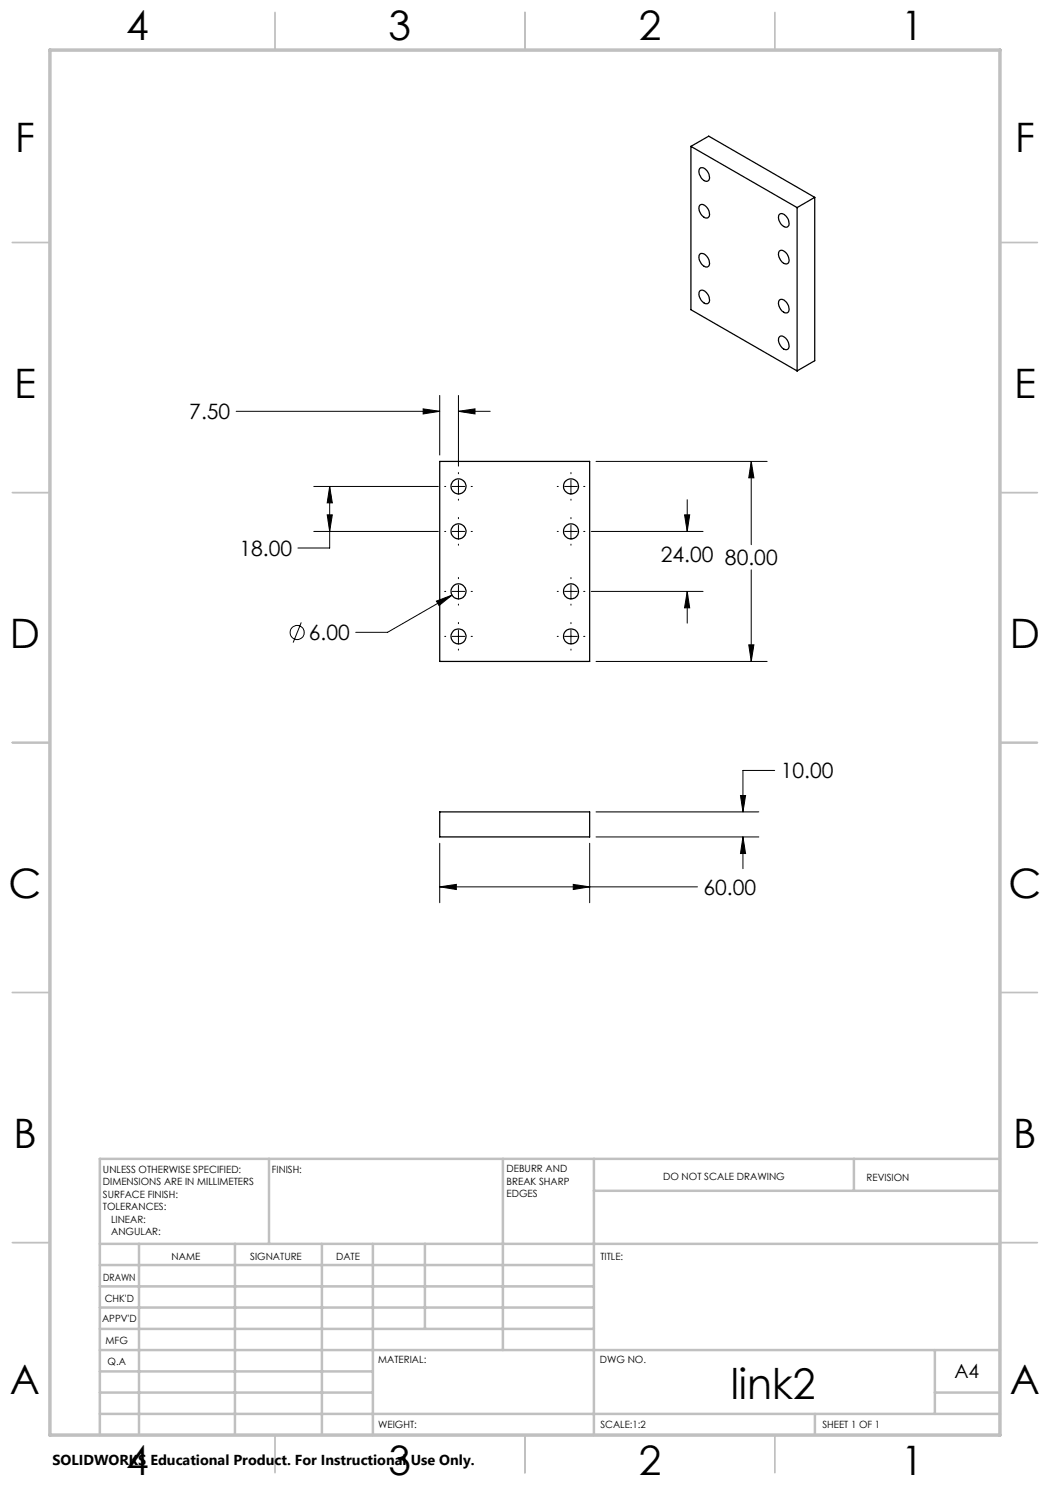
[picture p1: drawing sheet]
<svg xmlns="http://www.w3.org/2000/svg" width="210mm" height="297mm" viewBox="0 0 210 297" stroke-linecap="round" stroke-linejoin="round" font-family="sans-serif">
<g fill="none" stroke="#000" stroke-width=".2">
<path d="M87.9 79.1v11.9M91.7 79.1v14.1M47.2 82.3h40.7M62.8 97.3h24.9M65.9 97.3l.6 3.3h-1.1zM65.9 97.3v12.3h-6.3M84.6 81.8l3.3 .5-3.3 .5zM88.9 97.3h.2M90.4 97.3h2.6M91.7 94.5v.3M91.7 96v2.6M91.7 99.8v.2"/>
<path d="M91.7 82.3l3.3-.5v1zM91.7 82.3h6.3M94.2 97.3h.3M111.4 97.3h.3M112.9 97.3h2.6M114.2 94.5v.3M114.2 96v2.6M114.2 99.8v.2M116.7 97.3h.3M119.2 92.3h34.2M137.4 99.9v6.4M150.2 92.3v16.6"/>
<path d="M150.2 92.3l.6 3.3h-1zM62.8 106.3h24.9M65.4 103h1.1l-.6 3.3zM88.9 106.3h.2M88.9 118.3h.2M90.4 106.3h2.6M90.4 118.3h2.6M90.4 119l-12.9 7.5h-6.3M91.7 103.5v.2M91.7 105v2.6M91.7 108.8v.2M91.7 115.5v.2"/>
<path d="M91.7 117v2.6M94.2 106.3h.3M94.2 118.3h.3M111.4 106.3h.3M111.4 118.3h.3M112.9 106.3h2.6M112.9 118.3h2.6M114.2 103.5v.2M114.2 105v2.6M114.2 108.8v.2M114.2 115.5v.2M114.2 117v2.6"/>
<path d="M116.7 106.3h.3M116.7 118.3h.3M118.3 106.3h22.3M118.3 118.3h22.3M136.9 103h1l-.5 3.3zM137.4 118.3l.5 3.3h-1zM137.4 118.3v6.3M150.2 114v18.3M60.3 124.5l-1.7 4M87.3 120.2l3.1-1.2-2.6 2.1zM88.9 127.3h.2M90.4 127.3h2.6"/>
<path d="M91.7 120.8v.2M91.7 124.5v.2M91.7 126v2.5M91.7 129.8v.2M94.2 127.3h.3M111.4 127.3h.3M112.9 127.3h2.6M114.2 120.8v.2M114.2 124.5v.2M114.2 126v2.5M114.2 129.8v.2M116.7 127.3h.3"/>
<path d="M119.2 132.3h34.2M149.8 129h1l-.6 3.3zM148.1 159.1h1l-.5 3.3zM154.9 154.1h-6.3v8.3M87.9 177.4l3.4-.5v1zM87.9 168.7v11.8M87.9 177.4h51.6M114.7 176.9l3.2 .5-3.2 .5zM117.9 168.7v11.8M119.2 162.4h32.6M119.2 167.4h32.6M148.6 167.4l.5 3.3h-1z"/>
<path d="M148.6 167.4v6.3"/>
<circle cx="59.4" cy="126.5" r="1.41"/>
</g>
<g fill="none" stroke="#c0c0c0" stroke-width=".35">
<path d="M55 2.5v7.5M105 2.5v7.5M155 2.5v7.5M2.5 48.5h7.5M200 48.5h7.5M2.5 98.5h7.5M200 98.5h7.5M2.5 148.5h7.5M200 148.5h7.5M2.5 198.5h7.5M200 198.5h7.5M2.5 248.5h7.5"/>
<path d="M200 248.5h7.5M55 287v7.5M105 287v7.5M155 287v7.5"/>
</g>
<g fill="none" stroke="#c0c0c0" stroke-width=".5">
<path d="M53.8 231.8v17M100.6 231.8v38.2M118.8 231.8v55.2M118.8 238.2h81.2M170.8 231.8v6.4M200 231.8h-180v55.2M20 248.8h180M20 257.3h98.8M20 253h98.8M27.8 248.8v38.2M47 248.8v38.2M64.4 248.8v38.2"/>
<path d="M74.6 248.8v38.2M85 248.8v17M20 265.8h98.8M20 261.5h98.8M20 278.5h54.6M20 274.3h54.6M20 270h180M187 278.5h13M187 270v12.8M20 282.8h180M163 282.8v4.2"/>
</g>
<path d="M10 10h190v277h-190z" fill="none" stroke="#c0c0c0" stroke-width=".7"/>
<path d="M65.9 97.3l.6 3.3h-1.1zM65.4 103h1.1l-.6 3.3zM87.3 120.2l.5 .9 2.6-2.1zM137.4 118.3l.5 3.3h-1zM136.9 103h1l-.5 3.3zM91.7 82.3l3.3-.5v1zM84.6 81.8l3.3 .5-3.3 .5zM149.8 129h1l-.6 3.3zM150.2 92.3l.6 3.3h-1zM87.9 177.4l3.4-.5v1zM114.7 176.9l3.2 .5-3.2 .5zM148.1 159.1h1l-.5 3.3zM148.6 167.4l.5 3.3h-1z" fill="#000"/>
<g fill="none" stroke="#000" stroke-width=".25">
<path d="M138.2 29.3l21.2 12.2M138.2 29.3v32.6l21.2 12.3M138.2 29.3l3.5-2.1 21.2 12.3M139.9 33.7a.95 .95 0 0 1 1.5 .4 1.44 1.44 0 0 1 .1 2.2 1.95 1.95 0 0 1-1.6-2.6zM162.9 39.5v32.6l-3.5 2.1M162.9 39.5l-3.5 2M139.9 58.2a1.23 1.23 0 0 1 1.7 .8 1.16 1.16 0 0 1-.1 1.7 1.91 1.91 0 0 1-1.6-2.5zM139.9 50.9a1.08 1.08 0 0 1 1.6 .6l.1 .2a1.16 1.16 0 0 1-.1 1.7 1.95 1.95 0 0 1-1.6-2.5zM139.9 41.1a1.23 1.23 0 0 1 1.7 .8 1.16 1.16 0 0 1-.1 1.7 1.91 1.91 0 0 1-1.6-2.5zM155.9 50.2a1.22 1.22 0 0 1 1.7 .9 1.11 1.11 0 0 1-.2 1.7 1.91 1.91 0 0 1-1.5-2.6zM155.9 42.9a1.23 1.23 0 0 1 1.7 .8 1.16 1.16 0 0 1-.2 1.7 1.91 1.91 0 0 1-1.5-2.5zM159.4 41.5v32.7"/>
<path d="M155.9 67.4a1.17 1.17 0 0 1 1.7 .8 1.11 1.11 0 0 1-.2 1.7 1.9 1.9 0 0 1-1.5-2.5zM155.9 60a1.22 1.22 0 0 1 1.7 .9 1.13 1.13 0 0 1-.2 1.7 1.91 1.91 0 0 1-1.5-2.6zM87.9 92.3h30v40h-30zM87.9 162.4h30v5h-30z"/>
<circle cx="91.7" cy="97.3" r="1.5"/>
<circle cx="114.2" cy="97.3" r="1.51"/>
<circle cx="91.7" cy="118.3" r="1.49"/>
<circle cx="91.7" cy="106.3" r="1.49"/>
<circle cx="114.2" cy="118.3" r="1.5"/>
<circle cx="114.2" cy="106.3" r="1.5"/>
<circle cx="91.7" cy="127.3" r="1.49"/>
<circle cx="114.2" cy="127.3" r="1.5"/>
</g>
<text font-size="8.5" x="146.1" y="279.7">link2</text>
<g font-size="8.1">
<text x="25.2" y="8">4</text>
<text x="77.7" y="8">3</text>
<text x="127.7" y="8">2</text>
<text x="180.2" y="8">1</text>
<text x="3" y="30.4">F</text>
<text x="203" y="30.4">F</text>
<text x="2.8" y="79.6">E</text>
<text x="202.8" y="79.6">E</text>
<text x="2" y="129.6">D</text>
<text x="202" y="129.6">D</text>
<text x="1.7" y="179.6">C</text>
<text x="201.7" y="179.6">C</text>
<text x="2.7" y="229.6">B</text>
<text x="202.7" y="229.6">B</text>
<text x="2" y="278.9">A</text>
<text x="202" y="278.9">A</text>
<text x="25.2" y="295">4</text>
<text x="77.7" y="295">3</text>
<text x="127.7" y="295">2</text>
<text x="180.2" y="295">1</text>
</g>
<g font-size="4.2">
<text x="37.9" y="83.9">7.50</text>
<text x="47.9" y="111.2">18.00</text>
<text x="132.2" y="112.3">24.00 80.00</text>
<text x="61.8" y="128">6.00</text>
<text x="156.1" y="155.7">10.00</text>
<text x="140.7" y="179">60.00</text>
</g>
<text font-size="3.9" x="190.9" y="275.5">A4</text>
<text font-size="2.9" x="10.5" y="292.9">SOLIDWORKS Educational Product. For Instructional Use Only.</text>
<g font-size="2">
<text x="20.6" y="234.6">UNLESS OTHERWISE SPECIFIED:</text>
<text x="20.6" y="237.1">DIMENSIONS ARE IN MILLIMETERS</text>
<text x="20.6" y="239.6">SURFACE FINISH:</text>
<text x="54.4" y="234.6">FINISH:</text>
<text x="101.3" y="234.5">DEBURR AND</text>
<text x="101.3" y="237">BREAK SHARP</text>
<text x="101.3" y="239.5">EDGES</text>
<text x="132.6" y="236">DO NOT SCALE DRAWING</text>
<text x="173.3" y="236.2">REVISION</text>
<text x="20.6" y="242.1">TOLERANCES:</text>
<text x="22.2" y="244.6">LINEAR:</text>
<text x="22.2" y="247.1">ANGULAR:</text>
<text x="34.3" y="252">NAME</text>
<text x="50" y="251.9">SIGNATURE</text>
<text x="67.2" y="251.9">DATE</text>
<text x="120.1" y="251.9">TITLE:</text>
<text x="20.6" y="256.1">DRAWN</text>
<text x="20.9" y="260.3">CHK'D</text>
<text x="20.4" y="264.4">APPV'D</text>
<text x="21.1" y="268.8">MFG</text>
<text x="21.5" y="273">Q.A</text>
<text x="75.6" y="272.5">MATERIAL:</text>
<text x="120" y="272.5">DWG NO.</text>
<text x="75.6" y="285.5">WEIGHT:</text>
<text x="120.1" y="285.6">SCALE:1:2</text>
<text x="164.5" y="285.6">SHEET 1 OF 1</text>
</g>
</svg>
